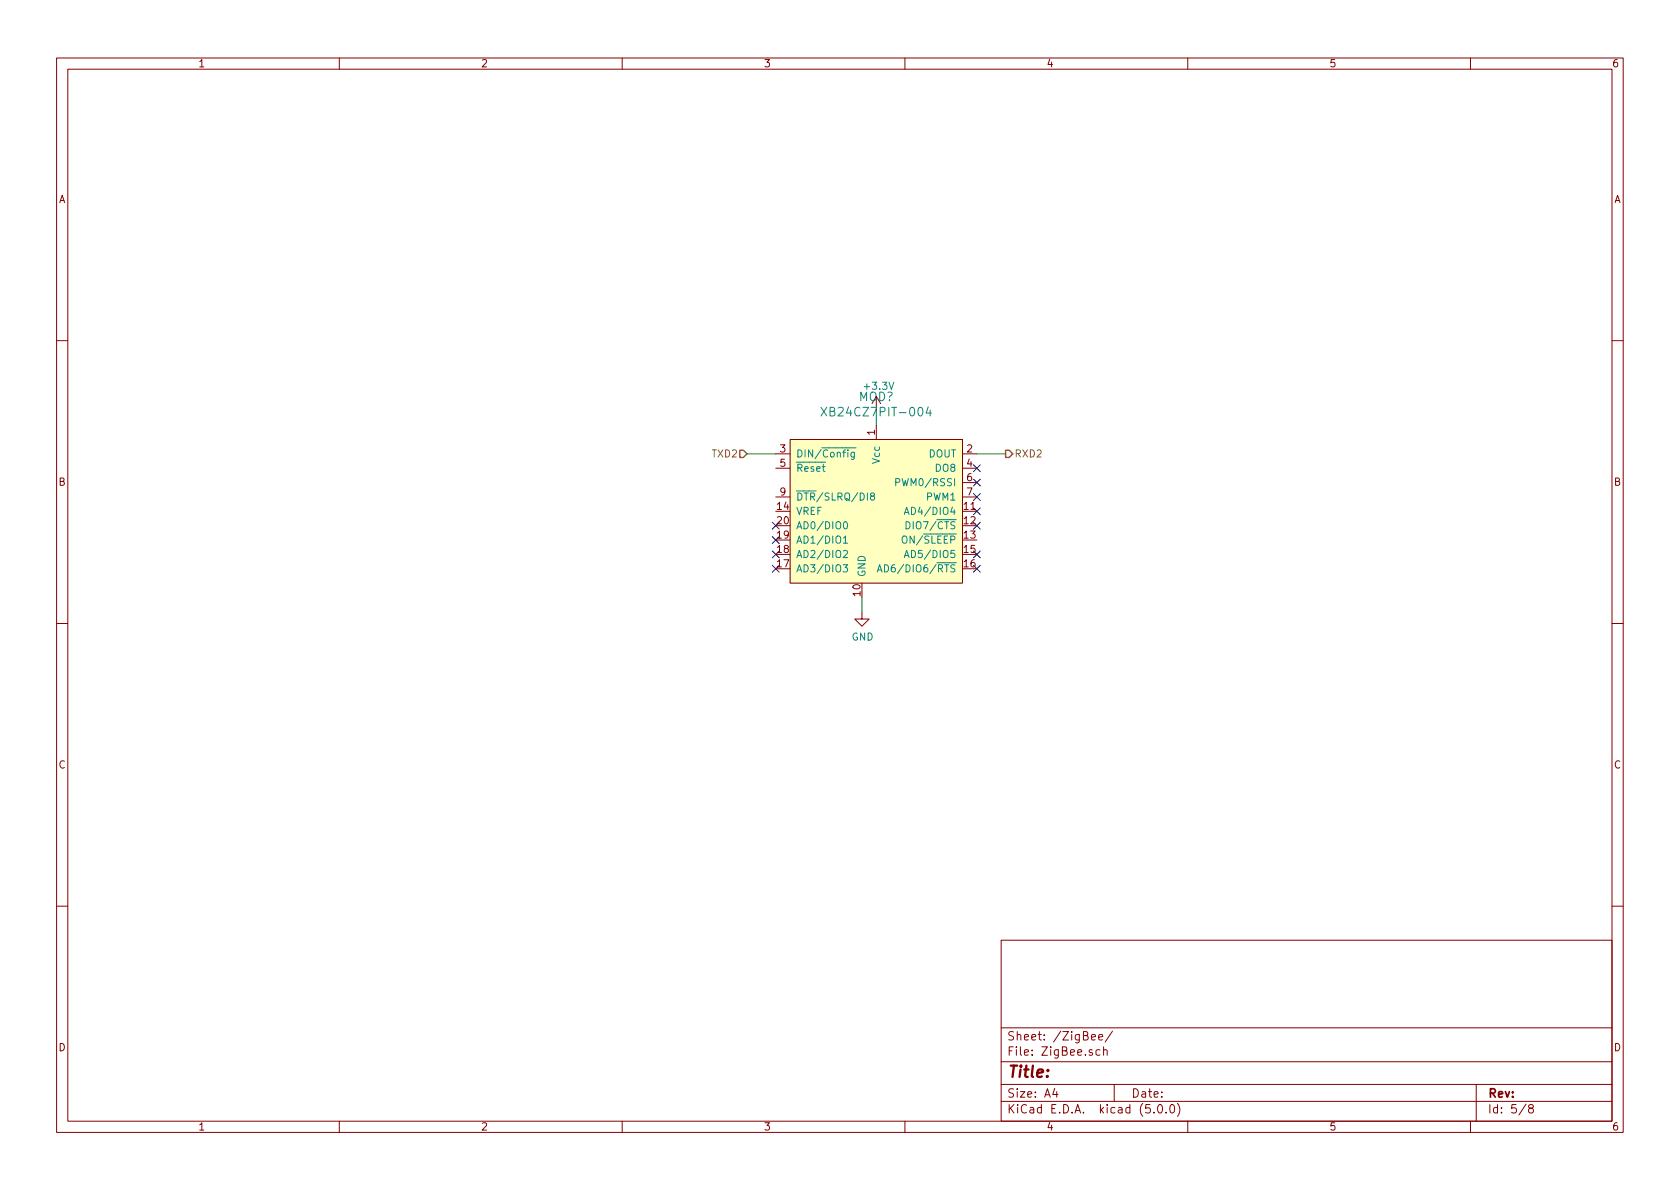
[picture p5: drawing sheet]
<svg xmlns="http://www.w3.org/2000/svg" width="297mm" height="210mm" viewBox="0 0 297 210" stroke-linecap="round" stroke-linejoin="round" font-family="sans-serif">
<g fill="none" stroke="#840000" stroke-width=".18">
<path d="M10 10.3h277v189.9h-277zM12 12.2h273v186.1h-273zM60 10.3v1.9M110 10.3v1.9M160 10.3v1.9M210 10.3v1.9M260 10.3v1.9M10 60.2h2M139.7 77.7h30.5v25.4h-30.5zM154.9 70.1v2.5M154.9 75.2v2.5M285 60.2h2"/>
<path d="M137.2 80.3h2.5M137.2 82.8h2.5M137.2 87.9h2.5M170.2 80.3h2.5M170.2 82.8h2.5M170.2 85.3h2.5M170.2 87.9h2.5M10 110.3h2M152.4 108.2v1.3h1.3l-1.3 1.2-1.3-1.2h1.3M285 110.3h2M10 160.2h2M177 166.3h108v32h-108z"/>
<path d="M285 160.2h2M60 198.3v1.9M110 198.3v1.9M160 198.3v1.9M177 194.8h108M177 191.8h108M177 187.8h108M177 181.8h108M186.5 192.5l-.4 1h1M186.8 193v1M193 183.4l.7-.1-.1-.3-.4-.1-.2 .2 .1 .7h.5M194.3 183.4l.7-.1-.1-.3-.4-.1-.2 .2v.7h.6"/>
<path d="M194.5 185.7l-.4-.1-.3 .3v.6l.3 .1 .4-.1M195.1 185.7l.2-.1 .4 .1 .1 .9M195.1 185.1v1.5M196.7 182.3l-1.3 2M197 191.8v3M204 196.7v.1M204.8 195.5l.4-.2a.94 .94 0 0 1 0 1.5 .79 .79 0 0 1-.4-1.3zM206.2 196.7v.1M207 195.4l.3-.1a.94 .94 0 0 1 0 1.5 .82 .82 0 0 1-.3-1.4zM208.2 195.1a1.71 1.71 0 0 1 0 2.3M210 198.3v1.9M260 198.3v1.9"/>
<path d="M261 191.8v6.5M269.8 195.2l-1.2 2M270.6 196l-.3-.2v-.2l.3-.3h.2l.3 .3-.1 .2-.6 .2a.48 .48 0 0 0-.1 .7l.3 .1 .4-.1a.48 .48 0 0 0-.2-.7"/>
</g>
<path d="M154.9 72.6v2.6M132.1 80.3h5.1M172.7 80.3h5.1M152.4 105.7v2.5" fill="none" stroke="#008400" stroke-width=".18"/>
<g fill="none" stroke="#000084" stroke-width=".18">
<path d="M136.6 100l1.2 1.2M136.6 97.4l1.2 1.2M136.6 94.9l1.2 1.2M136.6 92.3l1.2 1.3M137.8 100l-1.2 1.2M137.8 97.4l-1.2 1.2M137.8 94.9l-1.2 1.2M137.8 92.3l-1.2 1.3M172.1 97.4l1.2 1.2M172.1 100l1.2 1.2M172.1 92.3l1.2 1.3M172.1 89.8l1.2 1.2"/>
<path d="M172.1 87.3l1.2 1.2M172.1 84.7l1.2 1.2M172.1 82.2l1.2 1.2M173.3 97.4l-1.2 1.2M173.3 100l-1.2 1.2M173.3 92.3l-1.2 1.3M173.3 89.8l-1.2 1.2M173.3 87.3l-1.2 1.2M173.3 84.7l-1.2 1.2M173.3 82.2l-1.2 1.2"/>
</g>
<path d="M130.8 79.6h.6l.7 .7-.7 .6h-.6zM177.8 79.6h.6l.7 .7-.7 .6h-.6z" fill="none" stroke="#848400" stroke-width=".25"/>
<path d="M139.7 77.7h30.5v25.4h-30.5z" fill="#ffffbf" stroke="#ffffbf" stroke-width=".18"/>
<g fill="none" stroke="#008484" stroke-width=".18">
<path d="M145.2 72l1 1.6M146.2 72l-1 1.6M149.6 79.2h1.8M149.9 79.5v.2M149.9 80v.8M151.1 80l-.1 1.1-.2 .1h-.3M164.1 72l-.3 1h.9M164.5 72.5v1.1M149.1 99.9h.8l-.5 .4 .4 .2 .1 .4-.3 .2-.5-.1M149.1 97.5l.5-.2 .3 .4-.8 .9h.8M149.1 95.1l.4-.3v1.3M149.1 96.1h.8"/>
<path d="M149.3 92.4l.1-.2a.67 .67 0 0 1 .5 .7 .67 .67 0 0 1-.5 .6l-.2-.2-.1-.3zM151.1 80h-.4l-.3 .2 .2 .6h.5M154.2 87.7l-.3-.3 .3-.2h.2l.2 .2v.2l-.6 .2-.1 .2v.2l.3 .2h.3l.1-.2v-.2l-.2-.3M158.4 85.3l.6-.1 .1-.1-.1-.3-.1-.2h-.5v1.3M159.6 95l.2-.2a.45 .45 0 0 1 .6 .4v.4l-.2 .4h-.5a1 1 0 0 1-.1-1zM159.9 91l.4-1.3 .4 1.3M159.9 98.6l.4-1.3 .4 1.3M160 90.6h.6M160 98.2h.6M160.2 92.2a.64 .64 0 0 1 .7 .7 .64 .64 0 0 1-.7 .6zM155.1 101.1l.4-1.2 .5 1.2M155.2 100.8h.6"/>
</g>
<text font-size="2.8" fill="#840000" x="178" y="190.5">Title:</text>
<g font-size="2.1" fill="#008484">
<text x="151.8" y="70.9">MOD?</text>
<text x="146.5" y="73.6">XB24CZ7PIT-004</text>
</g>
<g font-size="2.1" fill="#840000">
<text x="178" y="184">Sheet: /ZigBee/</text>
<text x="178" y="186.7">File: ZigBee.sch</text>
<text x="178" y="196.9">KiCad E.D.A. kicad (5.0.0)</text>
<text x="178" y="194.1">Size: A4</text>
<text x="200" y="194.1">Date:</text>
<text x="263" y="194.1">Rev:</text>
<text x="263" y="196.9">Id: 5/8</text>
</g>
<g font-size="1.8" fill="#840000">
<text x="35" y="11.9">1</text>
<text x="85" y="11.9">2</text>
<text x="135" y="11.9">3</text>
<text x="185" y="11.9">4</text>
<text x="235" y="11.9">5</text>
<text x="285" y="11.9">6</text>
<text x="10.4" y="35.9">A</text>
<text x="285.4" y="35.9">A</text>
<text x="154.7" y="76.9" transform="rotate(-90 154.7 76.9)">1</text>
<text x="137.9" y="80">3</text>
<text x="137.9" y="82.5">5</text>
<text x="171" y="80">2</text>
<text x="171" y="82.5">4</text>
<text x="10.4" y="85.9">B</text>
<text x="137.9" y="87.6">9</text>
<text x="171" y="85.1">6</text>
<text x="171" y="87.6">7</text>
<text x="285.4" y="85.9">B</text>
<text x="137.5" y="92.7">20</text>
<text x="137.5" y="90.2">14</text>
<text x="137.5" y="95.2">19</text>
<text x="170.5" y="90.2">11</text>
<text x="170.5" y="92.7">12</text>
<text x="170.5" y="95.2">13</text>
<text x="137.5" y="100.3">17</text>
<text x="137.5" y="97.8">18</text>
<text x="170.5" y="97.8">15</text>
<text x="170.5" y="100.3">16</text>
<text x="152.1" y="105.4" transform="rotate(-90 152.1 105.4)">10</text>
<text x="10.4" y="135.9">C</text>
<text x="285.4" y="135.9">C</text>
<text x="10.4" y="185.9">D</text>
<text x="285.4" y="185.9">D</text>
<text x="35" y="199.9">1</text>
<text x="85" y="199.9">2</text>
<text x="135" y="199.9">3</text>
<text x="185" y="199.9">4</text>
<text x="235" y="199.9">5</text>
<text x="285" y="199.9">6</text>
</g>
<g font-size="1.8" fill="#008484">
<text x="153" y="68.9">+3.3V</text>
<text x="140.7" y="80.9">DIN/Config</text>
<text x="140.7" y="83.4">Reset</text>
<text x="155.6" y="81.9" transform="rotate(-90 155.6 81.9)">Vcc</text>
<text x="164.2" y="80.9">DOUT</text>
<text x="165.5" y="83.4">DO8</text>
<text x="140.7" y="88.5">DTR/SLRQ/DI8</text>
<text x="159.2" y="86">PWM0/RSSI</text>
<text x="163.9" y="88.5">PWM1</text>
<text x="140.7" y="93.6">AD0/DIO0</text>
<text x="140.7" y="91.1">VREF</text>
<text x="161" y="91.1">AD4/DIO4</text>
<text x="161" y="93.6">DIO7/CTS</text>
<text x="140.7" y="101.2">AD3/DIO3</text>
<text x="140.7" y="98.7">AD2/DIO2</text>
<text x="140.7" y="96.1">AD1/DIO1</text>
<text x="157" y="101.2">AD6/DIO6/RTS</text>
<text x="160.2" y="96.1">ON/SLEEP</text>
<text x="161" y="98.7">AD5/DIO5</text>
<text x="153" y="102.1" transform="rotate(-90 153 102.1)">GND</text>
<text x="150.6" y="113.3">GND</text>
</g>
<g font-size="1.8" fill="#848400">
<text x="126" y="80.9">TXD2</text>
<text x="179.3" y="80.9">RXD2</text>
</g>
</svg>
